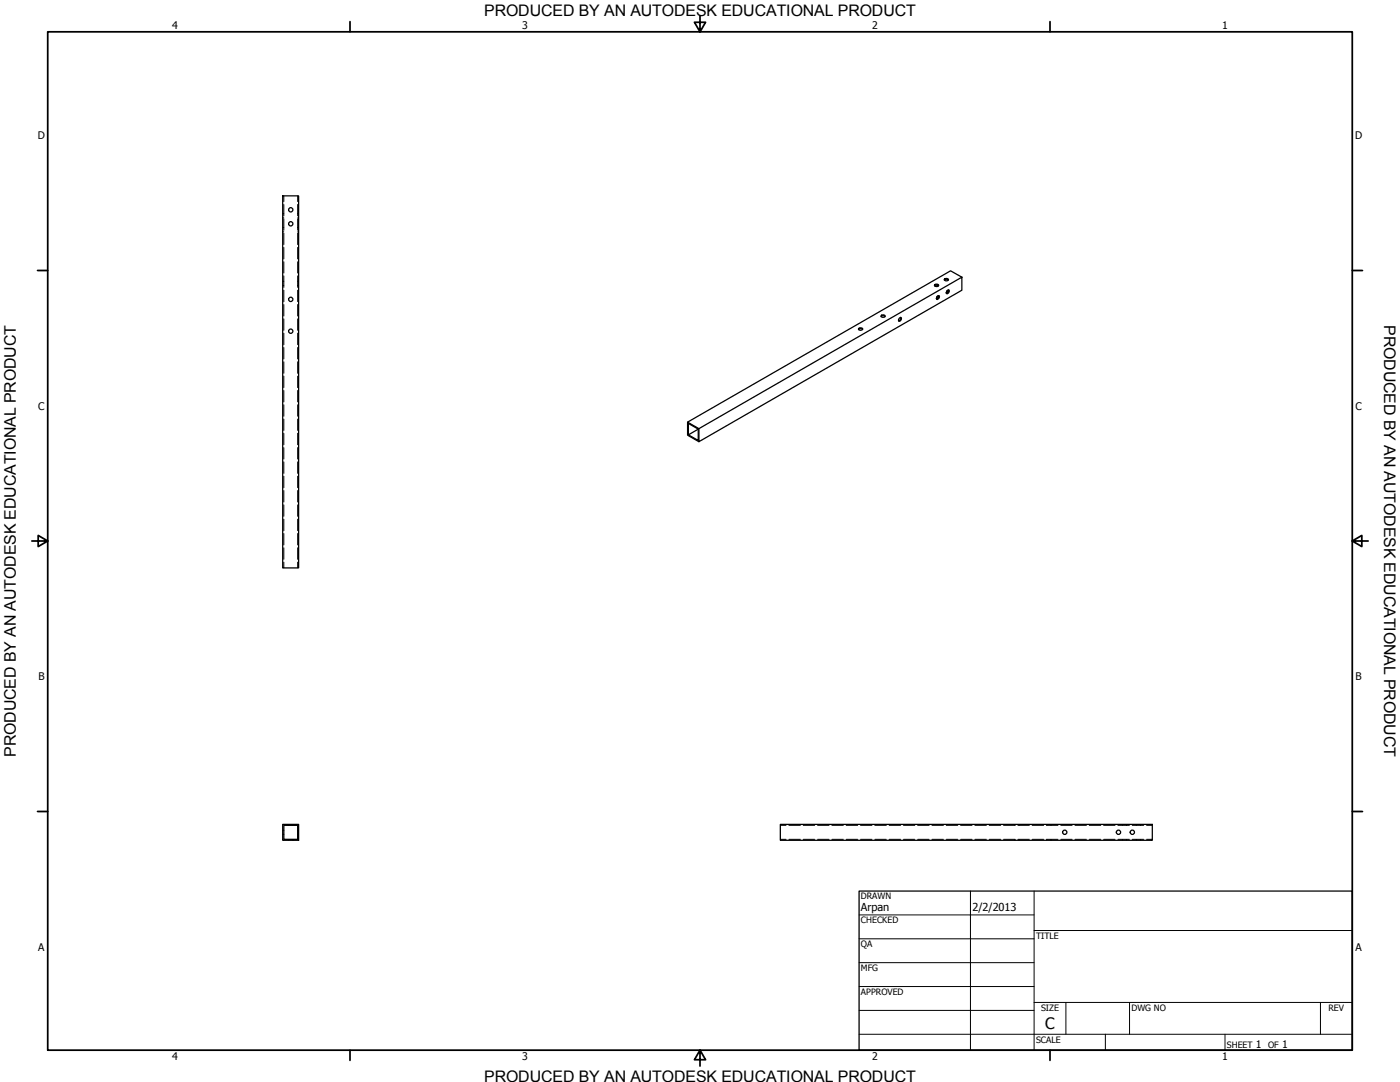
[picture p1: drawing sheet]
<svg xmlns="http://www.w3.org/2000/svg" width="559mm" height="432mm" viewBox="0 0 559 432" stroke-linecap="round" stroke-linejoin="round" font-family="sans-serif">
<!-- layer: Visible (ANSI) -->
<g fill="none" stroke="#000" stroke-width=".51">
<path d="M112.8 78.2h6.4v148.4h-6.4zM373 114a1.15 1.15 0 0 1 1.6 0M373.1 113.7a.79 .79 0 0 1 .9-.4 .79 .79 0 0 1 .5 .9 .87 .87 0 0 1-1.4-.5zM373.7 113.7l-.2 .6M373.9 118.6l.6 .2M374.1 118.3l.5 .3M374.2 119.1l-.4 .1M374.2 118.1l.2-.1a.77 .77 0 0 1 .6 .8 .77 .77 0 0 1-.8 .7 .74 .74 0 0 1-.5-.7 .74 .74 0 0 1 .5-.7zM374.3 113.8l-.2 .5M374.6 118a1.1 1.1 0 0 1-.8 1.3M376.9 111.8a1.15 1.15 0 0 1 1.6 0M377.1 111.3a.74 .74 0 0 1 .9-.2 .74 .74 0 0 1 .4 .8 .71 .71 0 0 1-.9 .3 .71 .71 0 0 1-.4-.9z"/>
<path d="M377.8 116.3l.7 .2M378 116.1a.51 .51 0 0 1 .7-.4 .51 .51 0 0 1 .1 .8l-.8 .7-.3-.4zM378 116l.5 .3M378.1 116.9l-.4 .1M378.6 115.7a1.21 1.21 0 0 1-.8 1.4M383.9 110.6l-4.5-2.5-105 60.4v5.2l4.6 2.6M342.6 131.3a.94 .94 0 0 1 1.7 .1 .96 .96 0 0 1-1.7-.1zM342.7 131.5a1.02 1.02 0 0 1 1.6 0M351.7 126.3a1.15 1.15 0 0 1 1.6 0M351.9 125.8a.77 .77 0 0 1 .9-.2 .77 .77 0 0 1 .4 .8 .74 .74 0 0 1-1 .4 .74 .74 0 0 1-.3-1zM358.9 127.1l.4-.4a.76 .76 0 0 1 .5 1 .76 .76 0 0 1-.9 .5l-.3-.2zM359.5 126.7a1.21 1.21 0 0 1-.9 1.4"/>
<path d="M274.4 168.5l4.6 2.6M278.7 171.3l-3.9 2.2v-4.5l3.9 2.3v4.5l-3.9-2.3M279 171.1l104.9-60.5v5.2l-104.9 60.5zM112.8 329h6.4v6.3h-6.4zM113.3 329.4h5.5v5.6h-5.5zM311.5 329h148.4v6.3h-148.4z"/>
<circle cx="116" cy="83.7" r=".86"/>
<circle cx="116" cy="89.3" r=".86"/>
<circle cx="116" cy="119.5" r=".86"/>
<circle cx="116" cy="132.2" r=".86"/>
<circle cx="425" cy="332.1" r=".86"/>
<circle cx="446.4" cy="332.1" r=".86"/>
<circle cx="452" cy="332.1" r=".86"/>
</g>
<!-- layer: Hidden (ANSI) -->
<g fill="none" stroke="#000" stroke-width=".4">
<path d="M113.3 78.2v2.3M118.8 78.2v2.3M112.8 92.5h.2M112.8 90.8h.2M112.8 86.9h.2M112.8 85.3h.2M113.2 92.5h.1M113.2 90.8h.1M113.2 86.9h.1M113.2 85.3h.1M113.3 81.6v4.6M113.3 87.3v4.6"/>
<path d="M113.3 93v4.6M113.3 98.7v4.6M118.8 81.6v4.6M118.8 87.3v4.6M118.8 93v4.6M118.8 98.7v4.6M118.8 92.5h.1M118.8 90.8h.1M118.8 86.9h.1M118.8 85.3h.1M119.1 92.5h.1M119.1 90.8h.1"/>
<path d="M119.1 86.9h.1M119.1 85.3h.1M112.8 113.9h.2M112.8 112.3h.2M113.2 113.9h.1M113.2 112.3h.1M113.3 104.5v4.5M113.3 110.1v4.6M113.3 115.8v4.6M118.8 104.5v4.5M118.8 110.1v4.6M118.8 115.8v4.6"/>
<path d="M118.8 113.9h.1M118.8 112.3h.1M119.1 113.9h.1M119.1 112.3h.1M113.3 121.5v4.6M113.3 127.3v4.5M113.3 133v4.5M113.3 138.7v4.6M118.8 121.5v4.6M118.8 127.3v4.5M118.8 133v4.5M118.8 138.7v4.6"/>
<path d="M113.3 144.4v4.6M113.3 150.1v4.6M113.3 155.8v4.6M118.8 144.4v4.6M118.8 150.1v4.6M118.8 155.8v4.6M113.3 161.5v4.6M113.3 167.3v4.5M113.3 172.9v4.6M113.3 178.6v4.6M118.8 161.5v4.6M118.8 167.3v4.5"/>
<path d="M118.8 172.9v4.6M118.8 178.6v4.6M113.3 184.3v4.6M113.3 190.1v4.5M113.3 195.8v4.5M118.8 184.3v4.6M118.8 190.1v4.5M118.8 195.8v4.5M113.3 201.5v4.6M113.3 207.2v4.6M113.3 212.9v4.6M113.3 218.6v4.6"/>
<path d="M118.8 201.5v4.6M118.8 207.2v4.6M118.8 212.9v4.6M118.8 218.6v4.6M113.3 224.3v2.3M118.8 224.3v2.3M112.8 333h.2M112.8 331.3h.2M113.2 333h.1M113.2 331.3h.1M115.2 329v.1M115.2 329.2v.2"/>
<path d="M115.2 335v.1M115.2 335.2v.1M116.9 329v.1M116.9 329.2v.2M116.9 335v.1M116.9 335.2v.1M118.8 333h.1M118.8 331.3h.1M119.1 333h.1M119.1 331.3h.1M311.5 335h2.3M311.5 329.4h2.3"/>
<path d="M314.9 335h4.6M314.9 329.4h4.6M320.6 335h4.6M320.6 329.4h4.6M326.3 335h4.6M326.3 329.4h4.6M332 335h4.6M332 329.4h4.6M337.8 335h4.5M337.8 329.4h4.5M343.5 335h4.5M343.5 329.4h4.5"/>
<path d="M349.2 335h4.6M349.2 329.4h4.6M354.9 335h4.6M354.9 329.4h4.6M360.6 335h4.5M360.6 329.4h4.5M366.3 335h4.5M366.3 329.4h4.5M372 335h4.6M372 329.4h4.6M377.7 335h4.6M377.7 329.4h4.6"/>
<path d="M383.4 335h4.6M383.4 329.4h4.6M389.1 335h4.6M389.1 329.4h4.6M394.8 335h4.6M394.8 329.4h4.6M400.6 335l4.5 .1M405.1 329.2l-4.5 .2M405.1 329v.1M405.1 335.2v.1M406.3 335h4.5M406.3 329.4h4.5"/>
<path d="M406.8 329v.1M406.8 329.2v.2M406.8 335v.1M406.8 335.2v.1M412 335h4.6M412 329.4h4.6M417.7 335h4.6M417.7 329.4h4.6M417.8 329v.1M417.8 329.2v.2M417.8 335v.1M417.8 335.2v.1"/>
<path d="M419.5 329v.1M419.5 329.2v.2M419.5 335v.1M419.5 335.2v.1M423.4 335h4.5M423.4 329.4h4.5M429.1 335h4.5M429.1 329.4h4.5M434.8 335h4.6M434.8 329.4h4.6M440.5 335h4.6M440.5 329.4h4.6"/>
<path d="M446.2 335h4.6M446.2 329.4h4.6M448 329v.1M448 329.2v.2M448 335v.1M448 335.2v.1M449.6 329v.1M449.6 329.2v.2M449.6 335v.1M449.6 335.2v.1M451.9 335h4.6M451.9 329.4h4.6"/>
<path d="M453.5 329v.1M453.5 329.2v.2M453.5 335v.1M453.5 335.2v.1M455.2 329v.1M455.2 329.2v.2M455.2 335v.1M455.2 335.2v.1M457.6 335h2.3M457.6 329.4h2.3"/>
</g>
<!-- layer: Border (ANSI) -->
<g fill="none" stroke="#000" stroke-width=".7">
<path d="M19 12.7h520.8v406.4h-520.8zM139.7 8.6v4.1M279.4 6.3v6.4l-2.2-3.8h4.4l-2.2 3.8M419.1 8.6v4.1M15 107.9h4M539.8 107.9h4M12.7 215.9h6.3l-3.8-2.2v4.4l3.8-2.2M539.8 215.9l3.8 2.2v-4.4l-3.8 2.2h6.3M15 323.8h4M539.8 323.8h4M139.7 419.1v4.1M279.4 419.1l2.2 3.8h-4.4l2.2-3.8v6.3"/>
<path d="M419.1 419.1v4.1"/>
</g>
<!-- layer: Title (ANSI) -->
<g fill="none" stroke="#000" stroke-width=".4">
<path d="M387.3 355.6v63.5M412.7 355.6v63.5M342.9 365.1h69.8M342.9 374.6h69.8M412.7 371.3h127.1M342.9 384.2h69.8M342.9 393.7h69.8M342.9 412.7h196.9M342.9 403.2h69.8M412.7 400h127.1M425.4 400v12.7M441.2 412.7v6.4"/>
<path d="M450.8 400v12.7M488.9 412.7v6.4M527 400v12.7"/>
</g>
<path d="M342.9 355.6h196.9v63.5h-196.9z" fill="none" stroke="#000" stroke-width=".51"/>
<g font-size="6.4">
<text x="552.4" y="129.8" transform="rotate(90 552.4 129.8)">PRODUCED BY AN AUTODESK EDUCATIONAL PRODUCT</text>
<text x="6.3" y="302" transform="rotate(-90 6.3 302)">PRODUCED BY AN AUTODESK EDUCATIONAL PRODUCT</text>
</g>
<g font-size="6.3">
<text x="193.3" y="6.3">PRODUCED BY AN AUTODESK EDUCATIONAL PRODUCT</text>
<text x="417.2" y="410.6">C</text>
<text x="193.3" y="431.8">PRODUCED BY AN AUTODESK EDUCATIONAL PRODUCT</text>
</g>
<g font-size="4.4">
<text x="343.7" y="363.5">Arpan</text>
<text x="388.1" y="363.7">2/2/2013</text>
</g>
<g font-size="4.2">
<text x="68.7" y="11.7">4</text>
<text x="208.4" y="11.7">3</text>
<text x="348.1" y="11.7">2</text>
<text x="487.8" y="11.7">1</text>
<text x="15.1" y="55.5">D</text>
<text x="540.9" y="55.5">D</text>
<text x="15.2" y="163.4">C</text>
<text x="541" y="163.4">C</text>
<text x="15.3" y="271.4">B</text>
<text x="541.1" y="271.4">B</text>
<text x="15.2" y="379.3">A</text>
<text x="541" y="379.3">A</text>
<text x="501.3" y="418.3">1</text>
<text x="511.8" y="418.3">1</text>
<text x="68.7" y="423.2">4</text>
<text x="208.4" y="423.2">3</text>
<text x="348.1" y="423.2">2</text>
<text x="487.8" y="423.2">1</text>
</g>
<g font-size="3.5">
<text x="343.7" y="358.9">DRAWN</text>
<text x="343.7" y="368.5">CHECKED</text>
<text x="413.5" y="374.6">TITLE</text>
<text x="343.7" y="378">QA</text>
<text x="343.7" y="387.5">MFG</text>
<text x="343.7" y="397.1">APPROVED</text>
<text x="415.5" y="403.4">SIZE</text>
<text x="451.6" y="403.4">DWG NO</text>
<text x="530.3" y="403.4">REV</text>
<text x="413.5" y="416.1">SCALE</text>
<text x="489.7" y="418.3">SHEET</text>
<text x="506.2" y="418.3">OF</text>
</g>
</svg>
